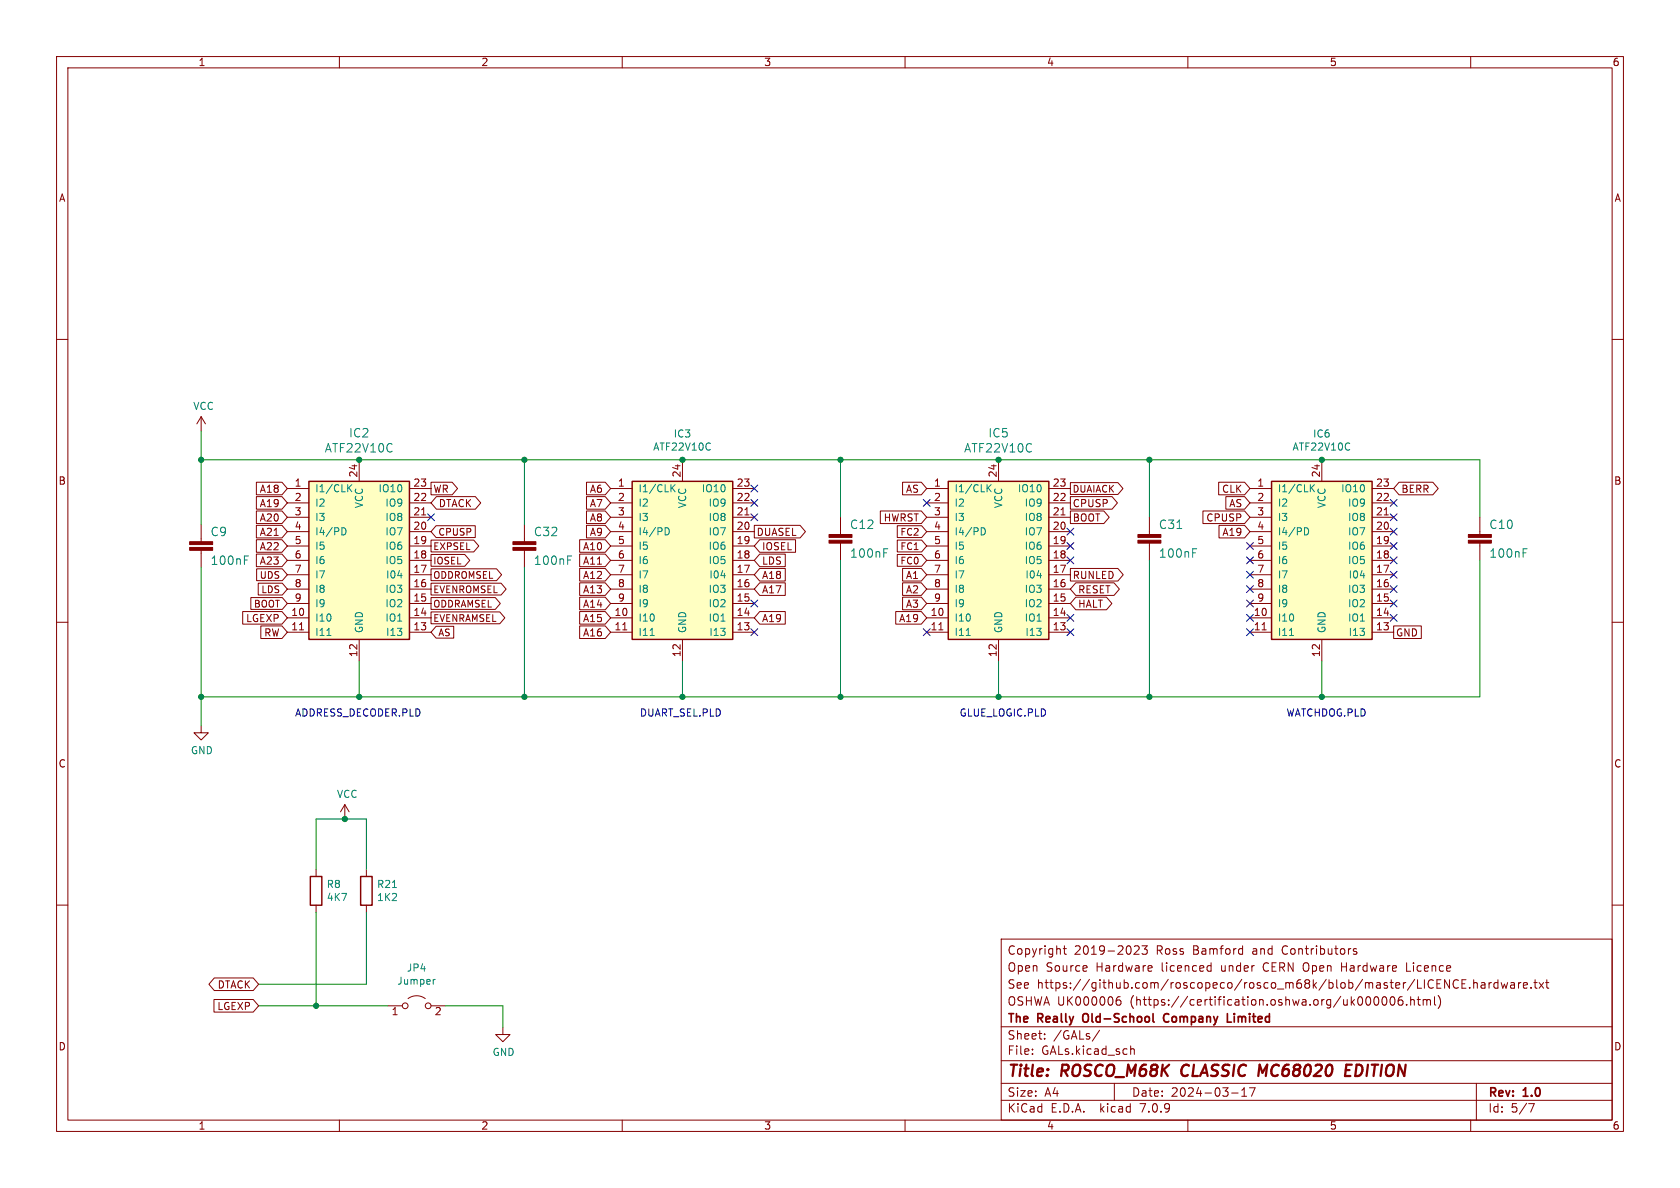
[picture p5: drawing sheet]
(kicad_sch (version 20230121) (generator eeschema)

 (paper "A4")

 (title_block
  (title "ROSCO_M68K CLASSIC MC68020 EDITION")
  (date "2024-03-17")
  (rev "1.0")
  (company "The Really Old-School Company Limited")
  (comment 1 "OSHWA UK000006 (https://certification.oshwa.org/uk000006.html)")
  (comment 2 "See https://github.com/roscopeco/rosco_m68k/blob/master/LICENCE.hardware.txt")
  (comment 3 "Open Source Hardware licenced under CERN Open Hardware Licence")
  (comment 4 "Copyright 2019-2023 Ross Bamford and Contributors"))

 (lib_symbols
  (symbol "Device:R" (pin_numbers hide) (pin_names (offset 0)) (in_bom yes) (on_board yes)
   (property "Reference" "R" (at 2.032 0 90) (effects (font (size 1.27 1.27))))
   (property "Value" "R" (at 0 0 90) (effects (font (size 1.27 1.27))))
   (property "Footprint" "" (at -1.778 0 90) (effects (font (size 1.27 1.27)) hide))
   (property "Datasheet" "~" (at 0 0 0) (effects (font (size 1.27 1.27)) hide))
   (symbol "R_0_1"
    (rectangle (start -1.016 -2.54) (end 1.016 2.54) (stroke (width 0.254) (type default)) (fill (type none))))
   (symbol "R_1_1"
    (pin passive line (at 0 3.81 270) (length 1.27) (name "~" (effects (font (size 1.27 1.27)))) (number "1" (effects (font (size 1.27 1.27)))))
    (pin passive line (at 0 -3.81 90) (length 1.27) (name "~" (effects (font (size 1.27 1.27)))) (number "2" (effects (font (size 1.27 1.27)))))))
  (symbol "Jumper:Jumper_2_Open" (pin_names (offset 0) hide) (in_bom yes) (on_board yes)
   (property "Reference" "JP" (at 0 2.794 0) (effects (font (size 1.27 1.27))))
   (property "Value" "Jumper_2_Open" (at 0 -2.286 0) (effects (font (size 1.27 1.27))))
   (property "Footprint" "" (at 0 0 0) (effects (font (size 1.27 1.27)) hide))
   (property "Datasheet" "~" (at 0 0 0) (effects (font (size 1.27 1.27)) hide))
   (symbol "Jumper_2_Open_0_0"
    (circle (center -2.032 0) (radius 0.508) (stroke (width 0) (type default)) (fill (type none)))
    (circle (center 2.032 0) (radius 0.508) (stroke (width 0) (type default)) (fill (type none))))
   (symbol "Jumper_2_Open_0_1"
    (arc (start 1.524 1.27) (mid 0 1.778) (end -1.524 1.27) (stroke (width 0) (type default)) (fill (type none))))
   (symbol "Jumper_2_Open_1_1"
    (pin passive line (at -5.08 0 0) (length 2.54) (name "A" (effects (font (size 1.27 1.27)))) (number "1" (effects (font (size 1.27 1.27)))))
    (pin passive line (at 5.08 0 180) (length 2.54) (name "B" (effects (font (size 1.27 1.27)))) (number "2" (effects (font (size 1.27 1.27)))))))
  (symbol "power:GND" (power) (pin_names (offset 0)) (in_bom yes) (on_board yes)
   (property "Reference" "#PWR" (at 0 -6.35 0) (effects (font (size 1.27 1.27)) hide))
   (property "Value" "GND" (at 0 -3.81 0) (effects (font (size 1.27 1.27))))
   (property "Footprint" "" (at 0 0 0) (effects (font (size 1.27 1.27)) hide))
   (property "Datasheet" "" (at 0 0 0) (effects (font (size 1.27 1.27)) hide))
   (symbol "GND_0_1"
    (polyline (pts (xy 0 0) (xy 0 -1.27) (xy 1.27 -1.27) (xy 0 -2.54) (xy -1.27 -1.27) (xy 0 -1.27)) (stroke (width 0) (type default)) (fill (type none))))
   (symbol "GND_1_1"
    (pin power_in line (at 0 0 270) (length 0) hide (name "GND" (effects (font (size 1.27 1.27)))) (number "1" (effects (font (size 1.27 1.27)))))))
  (symbol "power:VCC" (power) (pin_names (offset 0)) (in_bom yes) (on_board yes)
   (property "Reference" "#PWR" (at 0 -3.81 0) (effects (font (size 1.27 1.27)) hide))
   (property "Value" "VCC" (at 0 3.81 0) (effects (font (size 1.27 1.27))))
   (property "Footprint" "" (at 0 0 0) (effects (font (size 1.27 1.27)) hide))
   (property "Datasheet" "" (at 0 0 0) (effects (font (size 1.27 1.27)) hide))
   (symbol "VCC_0_1"
    (polyline (pts (xy -0.762 1.27) (xy 0 2.54)) (stroke (width 0) (type default)) (fill (type none)))
    (polyline (pts (xy 0 0) (xy 0 2.54)) (stroke (width 0) (type default)) (fill (type none)))
    (polyline (pts (xy 0 2.54) (xy 0.762 1.27)) (stroke (width 0) (type default)) (fill (type none))))
   (symbol "VCC_1_1"
    (pin power_in line (at 0 0 90) (length 0) hide (name "VCC" (effects (font (size 1.27 1.27)))) (number "1" (effects (font (size 1.27 1.27)))))))
  (symbol "rosco_m68k-eagle-import:C2,5-3" (pin_names (offset 1.016)) (in_bom yes) (on_board yes)
   (property "Reference" "C" (at 1.524 0.381 0) (effects (font (size 1.4986 1.4986)) (justify left bottom)))
   (property "Value" "C2,5-3" (at 1.524 -4.699 0) (effects (font (size 1.4986 1.4986)) (justify left bottom)))
   (property "Footprint" "" (at 0 0 0) (effects (font (size 1.27 1.27)) hide))
   (property "Datasheet" "" (at 0 0 0) (effects (font (size 1.27 1.27)) hide))
   (property "ki_locked" "" (at 0 0 0) (effects (font (size 1.27 1.27))))
   (symbol "C2,5-3_1_0"
    (rectangle (start -2.032 -2.032) (end 2.032 -1.524) (stroke (width 0) (type solid)) (fill (type outline)))
    (rectangle (start -2.032 -1.016) (end 2.032 -0.508) (stroke (width 0) (type solid)) (fill (type outline)))
    (polyline (pts (xy 0 -2.54) (xy 0 -2.032)) (stroke (width 0) (type solid)) (fill (type none)))
    (polyline (pts (xy 0 0) (xy 0 -0.508)) (stroke (width 0) (type solid)) (fill (type none)))
    (pin passive line (at 0 2.54 270) (length 2.54) (name "1" (effects (font (size 0 0)))) (number "1" (effects (font (size 0 0)))))
    (pin passive line (at 0 -5.08 90) (length 2.54) (name "2" (effects (font (size 0 0)))) (number "2" (effects (font (size 0 0)))))))
  (symbol "rosco_m68k-rescue:GAL22V10" (pin_names (offset 1.016)) (in_bom yes) (on_board yes)
   (property "Reference" "IC" (at -8.89 16.51 0) (effects (font (size 1.27 1.27)) (justify left)))
   (property "Value" "GAL22V10" (at 1.27 16.51 0) (effects (font (size 1.27 1.27)) (justify left)))
   (property "Footprint" "" (at 0 0 0) (effects (font (size 1.27 1.27)) hide))
   (property "Datasheet" "" (at 0 0 0) (effects (font (size 1.27 1.27)) hide))
   (symbol "GAL22V10_0_0"
    (pin power_in line (at 0 -17.78 90) (length 3.81) (name "GND" (effects (font (size 1.27 1.27)))) (number "12" (effects (font (size 1.27 1.27)))))
    (pin power_in line (at 0 17.78 270) (length 3.81) (name "VCC" (effects (font (size 1.27 1.27)))) (number "24" (effects (font (size 1.27 1.27))))))
   (symbol "GAL22V10_0_1"
    (rectangle (start -8.89 13.97) (end 8.89 -13.97) (stroke (width 0.254) (type solid)) (fill (type background))))
   (symbol "GAL22V10_1_1"
    (pin input line (at -12.7 12.7 0) (length 3.81) (name "I1/CLK" (effects (font (size 1.27 1.27)))) (number "1" (effects (font (size 1.27 1.27)))))
    (pin input line (at -12.7 -10.16 0) (length 3.81) (name "I10" (effects (font (size 1.27 1.27)))) (number "10" (effects (font (size 1.27 1.27)))))
    (pin input line (at -12.7 -12.7 0) (length 3.81) (name "I11" (effects (font (size 1.27 1.27)))) (number "11" (effects (font (size 1.27 1.27)))))
    (pin input line (at 12.7 -12.7 180) (length 3.81) (name "I13" (effects (font (size 1.27 1.27)))) (number "13" (effects (font (size 1.27 1.27)))))
    (pin bidirectional line (at 12.7 -10.16 180) (length 3.81) (name "IO1" (effects (font (size 1.27 1.27)))) (number "14" (effects (font (size 1.27 1.27)))))
    (pin bidirectional line (at 12.7 -7.62 180) (length 3.81) (name "IO2" (effects (font (size 1.27 1.27)))) (number "15" (effects (font (size 1.27 1.27)))))
    (pin bidirectional line (at 12.7 -5.08 180) (length 3.81) (name "IO3" (effects (font (size 1.27 1.27)))) (number "16" (effects (font (size 1.27 1.27)))))
    (pin bidirectional line (at 12.7 -2.54 180) (length 3.81) (name "I04" (effects (font (size 1.27 1.27)))) (number "17" (effects (font (size 1.27 1.27)))))
    (pin bidirectional line (at 12.7 0 180) (length 3.81) (name "IO5" (effects (font (size 1.27 1.27)))) (number "18" (effects (font (size 1.27 1.27)))))
    (pin bidirectional line (at 12.7 2.54 180) (length 3.81) (name "IO6" (effects (font (size 1.27 1.27)))) (number "19" (effects (font (size 1.27 1.27)))))
    (pin input line (at -12.7 10.16 0) (length 3.81) (name "I2" (effects (font (size 1.27 1.27)))) (number "2" (effects (font (size 1.27 1.27)))))
    (pin bidirectional line (at 12.7 5.08 180) (length 3.81) (name "IO7" (effects (font (size 1.27 1.27)))) (number "20" (effects (font (size 1.27 1.27)))))
    (pin bidirectional line (at 12.7 7.62 180) (length 3.81) (name "IO8" (effects (font (size 1.27 1.27)))) (number "21" (effects (font (size 1.27 1.27)))))
    (pin bidirectional line (at 12.7 10.16 180) (length 3.81) (name "IO9" (effects (font (size 1.27 1.27)))) (number "22" (effects (font (size 1.27 1.27)))))
    (pin bidirectional line (at 12.7 12.7 180) (length 3.81) (name "IO10" (effects (font (size 1.27 1.27)))) (number "23" (effects (font (size 1.27 1.27)))))
    (pin input line (at -12.7 7.62 0) (length 3.81) (name "I3" (effects (font (size 1.27 1.27)))) (number "3" (effects (font (size 1.27 1.27)))))
    (pin input line (at -12.7 5.08 0) (length 3.81) (name "I4/PD" (effects (font (size 1.27 1.27)))) (number "4" (effects (font (size 1.27 1.27)))))
    (pin input line (at -12.7 2.54 0) (length 3.81) (name "I5" (effects (font (size 1.27 1.27)))) (number "5" (effects (font (size 1.27 1.27)))))
    (pin input line (at -12.7 0 0) (length 3.81) (name "I6" (effects (font (size 1.27 1.27)))) (number "6" (effects (font (size 1.27 1.27)))))
    (pin input line (at -12.7 -2.54 0) (length 3.81) (name "I7" (effects (font (size 1.27 1.27)))) (number "7" (effects (font (size 1.27 1.27)))))
    (pin input line (at -12.7 -5.08 0) (length 3.81) (name "I8" (effects (font (size 1.27 1.27)))) (number "8" (effects (font (size 1.27 1.27)))))
    (pin input line (at -12.7 -7.62 0) (length 3.81) (name "I9" (effects (font (size 1.27 1.27)))) (number "9" (effects (font (size 1.27 1.27))))))))

 (junction (at 92.71 123.19) (diameter 0) (color 0 0 0 0))
 (junction (at 233.68 81.28) (diameter 0) (color 0 0 0 0))
 (junction (at 176.53 123.19) (diameter 0) (color 0 0 0 0))
 (junction (at 148.59 81.28) (diameter 0) (color 0 0 0 0))
 (junction (at 63.5 123.19) (diameter 0) (color 0 0 0 0))
 (junction (at 120.65 123.19) (diameter 0) (color 0 0 0 0))
 (junction (at 63.5 81.28) (diameter 0) (color 0 0 0 0))
 (junction (at 203.2 123.19) (diameter 0) (color 0 0 0 0))
 (junction (at 148.59 123.19) (diameter 0) (color 0 0 0 0))
 (junction (at 176.53 81.28) (diameter 0) (color 0 0 0 0))
 (junction (at 233.68 123.19) (diameter 0) (color 0 0 0 0))
 (junction (at 35.56 81.28) (diameter 0) (color 0 0 0 0))
 (junction (at 92.71 81.28) (diameter 0) (color 0 0 0 0))
 (junction (at 120.65 81.28) (diameter 0) (color 0 0 0 0))
 (junction (at 35.56 123.19) (diameter 0) (color 0 0 0 0))
 (junction (at 203.2 81.28) (diameter 0) (color 0 0 0 0))
 (junction (at 60.96 144.78) (diameter 0) (color 0 0 0 0))
 (junction (at 55.88 177.8) (diameter 0) (color 0 0 0 0))

 (no_connect (at 133.35 88.9))
 (no_connect (at 133.35 91.44))
 (no_connect (at 133.35 106.68))
 (no_connect (at 133.35 86.36))
 (no_connect (at 246.38 99.06))
 (no_connect (at 246.38 93.98))
 (no_connect (at 220.98 111.76))
 (no_connect (at 220.98 101.6))
 (no_connect (at 246.38 91.44))
 (no_connect (at 189.23 111.76))
 (no_connect (at 246.38 109.22))
 (no_connect (at 220.98 99.06))
 (no_connect (at 76.2 91.44))
 (no_connect (at 133.35 111.76))
 (no_connect (at 246.38 88.9))
 (no_connect (at 246.38 96.52))
 (no_connect (at 189.23 96.52))
 (no_connect (at 220.98 96.52))
 (no_connect (at 163.83 111.76))
 (no_connect (at 246.38 106.68))
 (no_connect (at 246.38 104.14))
 (no_connect (at 246.38 101.6))
 (no_connect (at 189.23 109.22))
 (no_connect (at 220.98 109.22))
 (no_connect (at 220.98 104.14))
 (no_connect (at 189.23 93.98))
 (no_connect (at 220.98 106.68))
 (no_connect (at 189.23 99.06))
 (no_connect (at 163.83 88.9))

 (wire (pts (xy 148.59 99.06) (xy 148.59 123.19)) (stroke (width 0) (type default)))
 (wire (pts (xy 63.5 123.19) (xy 92.71 123.19)) (stroke (width 0) (type default)))
 (wire (pts (xy 64.77 161.29) (xy 64.77 173.99)) (stroke (width 0) (type default)))
 (wire (pts (xy 88.9 177.8) (xy 88.9 181.61)) (stroke (width 0) (type default)))
 (wire (pts (xy 233.68 116.84) (xy 233.68 123.19)) (stroke (width 0) (type default)))
 (wire (pts (xy 233.68 123.19) (xy 261.62 123.19)) (stroke (width 0) (type default)))
 (wire (pts (xy 45.72 173.99) (xy 64.77 173.99)) (stroke (width 0) (type default)))
 (wire (pts (xy 92.71 81.28) (xy 63.5 81.28)) (stroke (width 0) (type default)))
 (wire (pts (xy 35.56 81.28) (xy 63.5 81.28)) (stroke (width 0) (type default)))
 (wire (pts (xy 261.62 81.28) (xy 261.62 91.44)) (stroke (width 0) (type default)))
 (wire (pts (xy 78.74 177.8) (xy 88.9 177.8)) (stroke (width 0) (type default)))
 (wire (pts (xy 120.65 123.19) (xy 120.65 116.84)) (stroke (width 0) (type default)))
 (wire (pts (xy 92.71 92.71) (xy 92.71 81.28)) (stroke (width 0) (type default)))
 (wire (pts (xy 63.5 116.84) (xy 63.5 123.19)) (stroke (width 0) (type default)))
 (wire (pts (xy 35.56 123.19) (xy 63.5 123.19)) (stroke (width 0) (type default)))
 (wire (pts (xy 55.88 153.67) (xy 55.88 144.78)) (stroke (width 0) (type default)))
 (wire (pts (xy 148.59 123.19) (xy 176.53 123.19)) (stroke (width 0) (type default)))
 (wire (pts (xy 35.56 123.19) (xy 35.56 128.27)) (stroke (width 0) (type default)))
 (wire (pts (xy 203.2 123.19) (xy 233.68 123.19)) (stroke (width 0) (type default)))
 (wire (pts (xy 176.53 116.84) (xy 176.53 123.19)) (stroke (width 0) (type default)))
 (wire (pts (xy 55.88 177.8) (xy 68.58 177.8)) (stroke (width 0) (type default)))
 (wire (pts (xy 64.77 144.78) (xy 64.77 153.67)) (stroke (width 0) (type default)))
 (wire (pts (xy 92.71 81.28) (xy 120.65 81.28)) (stroke (width 0) (type default)))
 (wire (pts (xy 92.71 123.19) (xy 120.65 123.19)) (stroke (width 0) (type default)))
 (wire (pts (xy 203.2 81.28) (xy 233.68 81.28)) (stroke (width 0) (type default)))
 (wire (pts (xy 45.72 177.8) (xy 55.88 177.8)) (stroke (width 0) (type default)))
 (wire (pts (xy 55.88 144.78) (xy 60.96 144.78)) (stroke (width 0) (type default)))
 (wire (pts (xy 148.59 81.28) (xy 176.53 81.28)) (stroke (width 0) (type default)))
 (wire (pts (xy 203.2 99.06) (xy 203.2 123.19)) (stroke (width 0) (type default)))
 (wire (pts (xy 60.96 144.78) (xy 64.77 144.78)) (stroke (width 0) (type default)))
 (wire (pts (xy 148.59 123.19) (xy 120.65 123.19)) (stroke (width 0) (type default)))
 (wire (pts (xy 35.56 100.33) (xy 35.56 123.19)) (stroke (width 0) (type default)))
 (wire (pts (xy 55.88 161.29) (xy 55.88 177.8)) (stroke (width 0) (type default)))
 (wire (pts (xy 176.53 123.19) (xy 203.2 123.19)) (stroke (width 0) (type default)))
 (wire (pts (xy 92.71 100.33) (xy 92.71 123.19)) (stroke (width 0) (type default)))
 (wire (pts (xy 35.56 92.71) (xy 35.56 81.28)) (stroke (width 0) (type default)))
 (wire (pts (xy 148.59 81.28) (xy 120.65 81.28)) (stroke (width 0) (type default)))
 (wire (pts (xy 261.62 99.06) (xy 261.62 123.19)) (stroke (width 0) (type default)))
 (wire (pts (xy 203.2 81.28) (xy 203.2 91.44)) (stroke (width 0) (type default)))
 (wire (pts (xy 35.56 76.2) (xy 35.56 81.28)) (stroke (width 0) (type default)))
 (wire (pts (xy 148.59 81.28) (xy 148.59 91.44)) (stroke (width 0) (type default)))
 (wire (pts (xy 176.53 81.28) (xy 203.2 81.28)) (stroke (width 0) (type default)))
 (wire (pts (xy 233.68 81.28) (xy 261.62 81.28)) (stroke (width 0) (type default)))

 (text "GLUE_LOGIC.PLD" (at 169.545 127 0) (effects (font (size 1.27 1.27)) (justify left bottom)))
 (text "ADDRESS_DECODER.PLD" (at 52.07 127 0) (effects (font (size 1.27 1.27)) (justify left bottom)))
 (text "DUART_SEL.PLD" (at 113.03 127 0) (effects (font (size 1.27 1.27)) (justify left bottom)))
 (text "WATCHDOG.PLD" (at 227.33 127 0) (effects (font (size 1.27 1.27)) (justify left bottom)))

 (global_label "A8" (shape input) (at 107.95 91.44 180) (fields_autoplaced) (effects (font (size 1.27 1.27)) (justify right))
  (property "Intersheetrefs" "${INTERSHEET_REFS}" (at 0 0 0) (effects (font (size 1.27 1.27)) hide)))
 (global_label "A3" (shape input) (at 163.83 106.68 180) (fields_autoplaced) (effects (font (size 1.27 1.27)) (justify right))
  (property "Intersheetrefs" "${INTERSHEET_REFS}" (at 0 0 0) (effects (font (size 1.27 1.27)) hide)))
 (global_label "A19" (shape input) (at 220.98 93.98 180) (fields_autoplaced) (effects (font (size 1.27 1.27)) (justify right))
  (property "Intersheetrefs" "${INTERSHEET_REFS}" (at 215.1414 93.98 0) (effects (font (size 1.27 1.27)) (justify right) hide)))
 (global_label "LDS" (shape input) (at 50.8 104.14 180) (fields_autoplaced) (effects (font (size 1.1938 1.1938)) (justify right))
  (property "Intersheetrefs" "${INTERSHEET_REFS}" (at 0 0 0) (effects (font (size 1.27 1.27)) hide)))
 (global_label "A22" (shape input) (at 50.8 96.52 180) (fields_autoplaced) (effects (font (size 1.27 1.27)) (justify right))
  (property "Intersheetrefs" "${INTERSHEET_REFS}" (at 0 0 0) (effects (font (size 1.27 1.27)) hide)))
 (global_label "IOSEL" (shape input) (at 133.35 96.52 0) (fields_autoplaced) (effects (font (size 1.27 1.27)) (justify left))
  (property "Intersheetrefs" "${INTERSHEET_REFS}" (at 0 0 0) (effects (font (size 1.27 1.27)) hide)))
 (global_label "CPUSP" (shape input) (at 220.98 91.44 180) (fields_autoplaced) (effects (font (size 1.27 1.27)) (justify right))
  (property "Intersheetrefs" "${INTERSHEET_REFS}" (at 212.299 91.44 0) (effects (font (size 1.27 1.27)) (justify right) hide)))
 (global_label "DUASEL" (shape output) (at 133.35 93.98 0) (fields_autoplaced) (effects (font (size 1.27 1.27)) (justify left))
  (property "Intersheetrefs" "${INTERSHEET_REFS}" (at 0 0 0) (effects (font (size 1.27 1.27)) hide)))
 (global_label "WR" (shape output) (at 76.2 86.36 0) (fields_autoplaced) (effects (font (size 1.27 1.27)) (justify left))
  (property "Intersheetrefs" "${INTERSHEET_REFS}" (at 0 0 0) (effects (font (size 1.27 1.27)) hide)))
 (global_label "IOSEL" (shape output) (at 76.2 99.06 0) (fields_autoplaced) (effects (font (size 1.1938 1.1938)) (justify left))
  (property "Intersheetrefs" "${INTERSHEET_REFS}" (at 0 0 0) (effects (font (size 1.27 1.27)) hide)))
 (global_label "EXPSEL" (shape output) (at 76.2 96.52 0) (fields_autoplaced) (effects (font (size 1.1938 1.1938)) (justify left))
  (property "Intersheetrefs" "${INTERSHEET_REFS}" (at 0 0 0) (effects (font (size 1.27 1.27)) hide)))
 (global_label "A14" (shape input) (at 107.95 106.68 180) (fields_autoplaced) (effects (font (size 1.27 1.27)) (justify right))
  (property "Intersheetrefs" "${INTERSHEET_REFS}" (at 0 0 0) (effects (font (size 1.27 1.27)) hide)))
 (global_label "A16" (shape input) (at 107.95 111.76 180) (fields_autoplaced) (effects (font (size 1.27 1.27)) (justify right))
  (property "Intersheetrefs" "${INTERSHEET_REFS}" (at 0 0 0) (effects (font (size 1.27 1.27)) hide)))
 (global_label "ODDROMSEL" (shape output) (at 76.2 101.6 0) (fields_autoplaced) (effects (font (size 1.1938 1.1938)) (justify left))
  (property "Intersheetrefs" "${INTERSHEET_REFS}" (at 0 0 0) (effects (font (size 1.27 1.27)) hide)))
 (global_label "A11" (shape input) (at 107.95 99.06 180) (fields_autoplaced) (effects (font (size 1.27 1.27)) (justify right))
  (property "Intersheetrefs" "${INTERSHEET_REFS}" (at 0 0 0) (effects (font (size 1.27 1.27)) hide)))
 (global_label "DTACK" (shape tri_state) (at 76.2 88.9 0) (fields_autoplaced) (effects (font (size 1.27 1.27)) (justify left))
  (property "Intersheetrefs" "${INTERSHEET_REFS}" (at 0 0 0) (effects (font (size 1.27 1.27)) hide)))
 (global_label "A9" (shape input) (at 107.95 93.98 180) (fields_autoplaced) (effects (font (size 1.27 1.27)) (justify right))
  (property "Intersheetrefs" "${INTERSHEET_REFS}" (at 0 0 0) (effects (font (size 1.27 1.27)) hide)))
 (global_label "DTACK" (shape bidirectional) (at 45.72 173.99 180) (fields_autoplaced) (effects (font (size 1.27 1.27)) (justify right))
  (property "Intersheetrefs" "${INTERSHEET_REFS}" (at 0 0 0) (effects (font (size 1.27 1.27)) hide)))
 (global_label "AS" (shape input) (at 220.98 88.9 180) (fields_autoplaced) (effects (font (size 1.27 1.27)) (justify right))
  (property "Intersheetrefs" "${INTERSHEET_REFS}" (at 0 0 0) (effects (font (size 1.27 1.27)) hide)))
 (global_label "CLK" (shape input) (at 220.98 86.36 180) (fields_autoplaced) (effects (font (size 1.27 1.27)) (justify right))
  (property "Intersheetrefs" "${INTERSHEET_REFS}" (at 0 0 0) (effects (font (size 1.27 1.27)) hide)))
 (global_label "FC1" (shape input) (at 163.83 96.52 180) (fields_autoplaced) (effects (font (size 1.1938 1.1938)) (justify right))
  (property "Intersheetrefs" "${INTERSHEET_REFS}" (at 0 0 0) (effects (font (size 1.27 1.27)) hide)))
 (global_label "A1" (shape input) (at 163.83 101.6 180) (fields_autoplaced) (effects (font (size 1.27 1.27)) (justify right))
  (property "Intersheetrefs" "${INTERSHEET_REFS}" (at 0 0 0) (effects (font (size 1.27 1.27)) hide)))
 (global_label "LDS" (shape input) (at 133.35 99.06 0) (fields_autoplaced) (effects (font (size 1.27 1.27)) (justify left))
  (property "Intersheetrefs" "${INTERSHEET_REFS}" (at 0 0 0) (effects (font (size 1.27 1.27)) hide)))
 (global_label "A19" (shape input) (at 163.83 109.22 180) (fields_autoplaced) (effects (font (size 1.27 1.27)) (justify right))
  (property "Intersheetrefs" "${INTERSHEET_REFS}" (at 0 0 0) (effects (font (size 1.27 1.27)) hide)))
 (global_label "CPUSP" (shape input) (at 76.2 93.98 0) (fields_autoplaced) (effects (font (size 1.1938 1.1938)) (justify left))
  (property "Intersheetrefs" "${INTERSHEET_REFS}" (at 84.3599 93.98 0) (effects (font (size 1.27 1.27)) (justify left) hide)))
 (global_label "A7" (shape input) (at 107.95 88.9 180) (fields_autoplaced) (effects (font (size 1.27 1.27)) (justify right))
  (property "Intersheetrefs" "${INTERSHEET_REFS}" (at 0 0 0) (effects (font (size 1.27 1.27)) hide)))
 (global_label "A18" (shape input) (at 50.8 86.36 180) (fields_autoplaced) (effects (font (size 1.27 1.27)) (justify right))
  (property "Intersheetrefs" "${INTERSHEET_REFS}" (at 0 0 0) (effects (font (size 1.27 1.27)) hide)))
 (global_label "CPUSP" (shape output) (at 189.23 88.9 0) (fields_autoplaced) (effects (font (size 1.27 1.27)) (justify left))
  (property "Intersheetrefs" "${INTERSHEET_REFS}" (at 197.911 88.9 0) (effects (font (size 1.27 1.27)) (justify left) hide)))
 (global_label "RW" (shape input) (at 50.8 111.76 180) (fields_autoplaced) (effects (font (size 1.27 1.27)) (justify right))
  (property "Intersheetrefs" "${INTERSHEET_REFS}" (at 0 0 0) (effects (font (size 1.27 1.27)) hide)))
 (global_label "HALT" (shape tri_state) (at 189.23 106.68 0) (fields_autoplaced) (effects (font (size 1.27 1.27)) (justify left))
  (property "Intersheetrefs" "${INTERSHEET_REFS}" (at 0 0 0) (effects (font (size 1.27 1.27)) hide)))
 (global_label "EVENROMSEL" (shape output) (at 76.2 104.14 0) (fields_autoplaced) (effects (font (size 1.1938 1.1938)) (justify left))
  (property "Intersheetrefs" "${INTERSHEET_REFS}" (at 0 0 0) (effects (font (size 1.27 1.27)) hide)))
 (global_label "BOOT" (shape input) (at 50.8 106.68 180) (fields_autoplaced) (effects (font (size 1.1938 1.1938)) (justify right))
  (property "Intersheetrefs" "${INTERSHEET_REFS}" (at 0 0 0) (effects (font (size 1.27 1.27)) hide)))
 (global_label "A15" (shape input) (at 107.95 109.22 180) (fields_autoplaced) (effects (font (size 1.27 1.27)) (justify right))
  (property "Intersheetrefs" "${INTERSHEET_REFS}" (at 0 0 0) (effects (font (size 1.27 1.27)) hide)))
 (global_label "A17" (shape input) (at 133.35 104.14 0) (fields_autoplaced) (effects (font (size 1.27 1.27)) (justify left))
  (property "Intersheetrefs" "${INTERSHEET_REFS}" (at 0 0 0) (effects (font (size 1.27 1.27)) hide)))
 (global_label "DUAIACK" (shape output) (at 189.23 86.36 0) (fields_autoplaced) (effects (font (size 1.1938 1.1938)) (justify left))
  (property "Intersheetrefs" "${INTERSHEET_REFS}" (at 0 0 0) (effects (font (size 1.27 1.27)) hide)))
 (global_label "A6" (shape input) (at 107.95 86.36 180) (fields_autoplaced) (effects (font (size 1.27 1.27)) (justify right))
  (property "Intersheetrefs" "${INTERSHEET_REFS}" (at 0 0 0) (effects (font (size 1.27 1.27)) hide)))
 (global_label "A10" (shape input) (at 107.95 96.52 180) (fields_autoplaced) (effects (font (size 1.27 1.27)) (justify right))
  (property "Intersheetrefs" "${INTERSHEET_REFS}" (at 0 0 0) (effects (font (size 1.27 1.27)) hide)))
 (global_label "HWRST" (shape input) (at 163.83 91.44 180) (fields_autoplaced) (effects (font (size 1.27 1.27)) (justify right))
  (property "Intersheetrefs" "${INTERSHEET_REFS}" (at 0 0 0) (effects (font (size 1.27 1.27)) hide)))
 (global_label "A23" (shape input) (at 50.8 99.06 180) (fields_autoplaced) (effects (font (size 1.27 1.27)) (justify right))
  (property "Intersheetrefs" "${INTERSHEET_REFS}" (at 0 0 0) (effects (font (size 1.27 1.27)) hide)))
 (global_label "AS" (shape input) (at 163.83 86.36 180) (fields_autoplaced) (effects (font (size 1.27 1.27)) (justify right))
  (property "Intersheetrefs" "${INTERSHEET_REFS}" (at 0 0 0) (effects (font (size 1.27 1.27)) hide)))
 (global_label "LGEXP" (shape input) (at 45.72 177.8 180) (fields_autoplaced) (effects (font (size 1.27 1.27)) (justify right))
  (property "Intersheetrefs" "${INTERSHEET_REFS}" (at 0 0 0) (effects (font (size 1.27 1.27)) hide)))
 (global_label "RESET" (shape tri_state) (at 189.23 104.14 0) (fields_autoplaced) (effects (font (size 1.27 1.27)) (justify left))
  (property "Intersheetrefs" "${INTERSHEET_REFS}" (at 0 0 0) (effects (font (size 1.27 1.27)) hide)))
 (global_label "ODDRAMSEL" (shape output) (at 76.2 106.68 0) (fields_autoplaced) (effects (font (size 1.1938 1.1938)) (justify left))
  (property "Intersheetrefs" "${INTERSHEET_REFS}" (at 0 0 0) (effects (font (size 1.27 1.27)) hide)))
 (global_label "LGEXP" (shape input) (at 50.8 109.22 180) (fields_autoplaced) (effects (font (size 1.27 1.27)) (justify right))
  (property "Intersheetrefs" "${INTERSHEET_REFS}" (at 0 0 0) (effects (font (size 1.27 1.27)) hide)))
 (global_label "A20" (shape input) (at 50.8 91.44 180) (fields_autoplaced) (effects (font (size 1.27 1.27)) (justify right))
  (property "Intersheetrefs" "${INTERSHEET_REFS}" (at 0 0 0) (effects (font (size 1.27 1.27)) hide)))
 (global_label "AS" (shape input) (at 76.2 111.76 0) (fields_autoplaced) (effects (font (size 1.1938 1.1938)) (justify left))
  (property "Intersheetrefs" "${INTERSHEET_REFS}" (at 0 0 0) (effects (font (size 1.27 1.27)) hide)))
 (global_label "BOOT" (shape output) (at 189.23 91.44 0) (fields_autoplaced) (effects (font (size 1.27 1.27)) (justify left))
  (property "Intersheetrefs" "${INTERSHEET_REFS}" (at 0 0 0) (effects (font (size 1.27 1.27)) hide)))
 (global_label "A18" (shape input) (at 133.35 101.6 0) (fields_autoplaced) (effects (font (size 1.27 1.27)) (justify left))
  (property "Intersheetrefs" "${INTERSHEET_REFS}" (at 0 0 0) (effects (font (size 1.27 1.27)) hide)))
 (global_label "UDS" (shape input) (at 50.8 101.6 180) (fields_autoplaced) (effects (font (size 1.1938 1.1938)) (justify right))
  (property "Intersheetrefs" "${INTERSHEET_REFS}" (at 0 0 0) (effects (font (size 1.27 1.27)) hide)))
 (global_label "FC2" (shape input) (at 163.83 93.98 180) (fields_autoplaced) (effects (font (size 1.1938 1.1938)) (justify right))
  (property "Intersheetrefs" "${INTERSHEET_REFS}" (at 0 0 0) (effects (font (size 1.27 1.27)) hide)))
 (global_label "RUNLED" (shape output) (at 189.23 101.6 0) (fields_autoplaced) (effects (font (size 1.27 1.27)) (justify left))
  (property "Intersheetrefs" "${INTERSHEET_REFS}" (at 0 0 0) (effects (font (size 1.27 1.27)) hide)))
 (global_label "A19" (shape input) (at 133.35 109.22 0) (fields_autoplaced) (effects (font (size 1.27 1.27)) (justify left))
  (property "Intersheetrefs" "${INTERSHEET_REFS}" (at 0 0 0) (effects (font (size 1.27 1.27)) hide)))
 (global_label "EVENRAMSEL" (shape output) (at 76.2 109.22 0) (fields_autoplaced) (effects (font (size 1.1938 1.1938)) (justify left))
  (property "Intersheetrefs" "${INTERSHEET_REFS}" (at 0 0 0) (effects (font (size 1.27 1.27)) hide)))
 (global_label "A13" (shape input) (at 107.95 104.14 180) (fields_autoplaced) (effects (font (size 1.27 1.27)) (justify right))
  (property "Intersheetrefs" "${INTERSHEET_REFS}" (at 0 0 0) (effects (font (size 1.27 1.27)) hide)))
 (global_label "A19" (shape input) (at 50.8 88.9 180) (fields_autoplaced) (effects (font (size 1.27 1.27)) (justify right))
  (property "Intersheetrefs" "${INTERSHEET_REFS}" (at 0 0 0) (effects (font (size 1.27 1.27)) hide)))
 (global_label "A2" (shape input) (at 163.83 104.14 180) (fields_autoplaced) (effects (font (size 1.27 1.27)) (justify right))
  (property "Intersheetrefs" "${INTERSHEET_REFS}" (at 0 0 0) (effects (font (size 1.27 1.27)) hide)))
 (global_label "FC0" (shape input) (at 163.83 99.06 180) (fields_autoplaced) (effects (font (size 1.1938 1.1938)) (justify right))
  (property "Intersheetrefs" "${INTERSHEET_REFS}" (at 0 0 0) (effects (font (size 1.27 1.27)) hide)))
 (global_label "GND" (shape passive) (at 246.38 111.76 0) (fields_autoplaced) (effects (font (size 1.27 1.27)) (justify left))
  (property "Intersheetrefs" "${INTERSHEET_REFS}" (at 0 0 0) (effects (font (size 1.27 1.27)) hide)))
 (global_label "BERR" (shape tri_state) (at 246.38 86.36 0) (fields_autoplaced) (effects (font (size 1.27 1.27)) (justify left))
  (property "Intersheetrefs" "${INTERSHEET_REFS}" (at 0 0 0) (effects (font (size 1.27 1.27)) hide)))
 (global_label "A21" (shape input) (at 50.8 93.98 180) (fields_autoplaced) (effects (font (size 1.27 1.27)) (justify right))
  (property "Intersheetrefs" "${INTERSHEET_REFS}" (at 0 0 0) (effects (font (size 1.27 1.27)) hide)))
 (global_label "A12" (shape input) (at 107.95 101.6 180) (fields_autoplaced) (effects (font (size 1.27 1.27)) (justify right))
  (property "Intersheetrefs" "${INTERSHEET_REFS}" (at 0 0 0) (effects (font (size 1.27 1.27)) hide)))

 (symbol (lib_id "rosco_m68k-rescue:GAL22V10") (at 176.53 99.06 0) (unit 1) (in_bom yes) (on_board yes) (dnp no)
  (property "Reference" "IC5" (at 176.53 76.5556 0) (effects (font (size 1.4986 1.4986))))
  (property "Value" "ATF22V10C" (at 176.53 79.2226 0) (effects (font (size 1.4986 1.4986))))
  (property "Footprint" "Package_DIP:DIP-24_W7.62mm_Socket_LongPads" (at 176.53 99.06 0) (effects (font (size 1.27 1.27)) hide))
  (property "Datasheet" "https://www.mouser.com/datasheet/2/268/doc0735-1369018.pdf" (at 176.53 99.06 0) (effects (font (size 1.27 1.27)) hide)) (pin "12") (pin "24") (pin "1") (pin "10") (pin "11") (pin "13") (pin "14") (pin "15") (pin "16") (pin "17") (pin "18") (pin "19") (pin "2") (pin "20") (pin "21") (pin "22") (pin "23") (pin "3") (pin "4") (pin "5") (pin "6") (pin "7") (pin "8") (pin "9"))

 (symbol (lib_id "rosco_m68k-eagle-import:C2,5-3") (at 35.56 95.25 0) (unit 1) (in_bom yes) (on_board yes) (dnp no)
  (property "Reference" "C9" (at 37.084 94.869 0) (effects (font (size 1.4986 1.4986)) (justify left bottom)))
  (property "Value" "100nF" (at 37.084 99.949 0) (effects (font (size 1.4986 1.4986)) (justify left bottom)))
  (property "Footprint" "rosco_m68k:C2.5-3" (at 35.56 95.25 0) (effects (font (size 1.27 1.27)) hide))
  (property "Datasheet" "" (at 35.56 95.25 0) (effects (font (size 1.27 1.27)) hide)) (pin "1") (pin "2"))

 (symbol (lib_id "power:VCC") (at 35.56 76.2 0) (unit 1) (in_bom yes) (on_board yes) (dnp no)
  (property "Reference" "#PWR0113" (at 35.56 80.01 0) (effects (font (size 1.27 1.27)) hide))
  (property "Value" "VCC" (at 35.9918 71.8058 0) (effects (font (size 1.27 1.27))))
  (property "Footprint" "" (at 35.56 76.2 0) (effects (font (size 1.27 1.27)) hide))
  (property "Datasheet" "" (at 35.56 76.2 0) (effects (font (size 1.27 1.27)) hide)) (pin "1"))

 (symbol (lib_id "power:GND") (at 35.56 128.27 0) (unit 1) (in_bom yes) (on_board yes) (dnp no)
  (property "Reference" "#PWR0115" (at 35.56 134.62 0) (effects (font (size 1.27 1.27)) hide))
  (property "Value" "GND" (at 35.687 132.6642 0) (effects (font (size 1.27 1.27))))
  (property "Footprint" "" (at 35.56 128.27 0) (effects (font (size 1.27 1.27)) hide))
  (property "Datasheet" "" (at 35.56 128.27 0) (effects (font (size 1.27 1.27)) hide)) (pin "1"))

 (symbol (lib_id "rosco_m68k-rescue:GAL22V10") (at 63.5 99.06 0) (unit 1) (in_bom yes) (on_board yes) (dnp no)
  (property "Reference" "IC2" (at 63.5 76.5556 0) (effects (font (size 1.4986 1.4986))))
  (property "Value" "ATF22V10C" (at 63.5 79.2226 0) (effects (font (size 1.4986 1.4986))))
  (property "Footprint" "Package_DIP:DIP-24_W7.62mm_Socket_LongPads" (at 63.5 99.06 0) (effects (font (size 1.27 1.27)) hide))
  (property "Datasheet" "https://www.mouser.com/datasheet/2/268/doc0735-1369018.pdf" (at 63.5 99.06 0) (effects (font (size 1.27 1.27)) hide)) (pin "12") (pin "24") (pin "1") (pin "10") (pin "11") (pin "13") (pin "14") (pin "15") (pin "16") (pin "17") (pin "18") (pin "19") (pin "2") (pin "20") (pin "21") (pin "22") (pin "23") (pin "3") (pin "4") (pin "5") (pin "6") (pin "7") (pin "8") (pin "9"))

 (symbol (lib_id "rosco_m68k-rescue:GAL22V10") (at 233.68 99.06 0) (unit 1) (in_bom yes) (on_board yes) (dnp no)
  (property "Reference" "IC6" (at 233.68 76.6826 0) (effects (font (size 1.27 1.27))))
  (property "Value" "ATF22V10C" (at 233.68 78.994 0) (effects (font (size 1.27 1.27))))
  (property "Footprint" "Package_DIP:DIP-24_W7.62mm_Socket_LongPads" (at 233.68 99.06 0) (effects (font (size 1.27 1.27)) hide))
  (property "Datasheet" "https://www.mouser.com/datasheet/2/268/doc0735-1369018.pdf" (at 233.68 99.06 0) (effects (font (size 1.27 1.27)) hide)) (pin "12") (pin "24") (pin "1") (pin "10") (pin "11") (pin "13") (pin "14") (pin "15") (pin "16") (pin "17") (pin "18") (pin "19") (pin "2") (pin "20") (pin "21") (pin "22") (pin "23") (pin "3") (pin "4") (pin "5") (pin "6") (pin "7") (pin "8") (pin "9"))

 (symbol (lib_id "rosco_m68k-eagle-import:C2,5-3") (at 148.59 93.98 0) (unit 1) (in_bom yes) (on_board yes) (dnp no)
  (property "Reference" "C12" (at 150.114 93.599 0) (effects (font (size 1.4986 1.4986)) (justify left bottom)))
  (property "Value" "100nF" (at 150.114 98.679 0) (effects (font (size 1.4986 1.4986)) (justify left bottom)))
  (property "Footprint" "rosco_m68k:C2.5-3" (at 148.59 93.98 0) (effects (font (size 1.27 1.27)) hide))
  (property "Datasheet" "" (at 148.59 93.98 0) (effects (font (size 1.27 1.27)) hide)) (pin "1") (pin "2"))

 (symbol (lib_id "Device:R") (at 55.88 157.48 0) (unit 1) (in_bom yes) (on_board yes) (dnp no)
  (property "Reference" "R8" (at 57.658 156.3116 0) (effects (font (size 1.27 1.27)) (justify left)))
  (property "Value" "4K7" (at 57.658 158.623 0) (effects (font (size 1.27 1.27)) (justify left)))
  (property "Footprint" "rosco_m68k:0207_10" (at 54.102 157.48 90) (effects (font (size 1.27 1.27)) hide))
  (property "Datasheet" "~" (at 55.88 157.48 0) (effects (font (size 1.27 1.27)) hide)) (pin "1") (pin "2"))

 (symbol (lib_id "Device:R") (at 64.77 157.48 0) (unit 1) (in_bom yes) (on_board yes) (dnp no)
  (property "Reference" "R21" (at 66.548 156.3116 0) (effects (font (size 1.27 1.27)) (justify left)))
  (property "Value" "1K2" (at 66.548 158.623 0) (effects (font (size 1.27 1.27)) (justify left)))
  (property "Footprint" "rosco_m68k:0207_10" (at 62.992 157.48 90) (effects (font (size 1.27 1.27)) hide))
  (property "Datasheet" "~" (at 64.77 157.48 0) (effects (font (size 1.27 1.27)) hide)) (pin "1") (pin "2"))

 (symbol (lib_id "power:VCC") (at 60.96 144.78 0) (unit 1) (in_bom yes) (on_board yes) (dnp no)
  (property "Reference" "#PWR0116" (at 60.96 148.59 0) (effects (font (size 1.27 1.27)) hide))
  (property "Value" "VCC" (at 61.3918 140.3858 0) (effects (font (size 1.27 1.27))))
  (property "Footprint" "" (at 60.96 144.78 0) (effects (font (size 1.27 1.27)) hide))
  (property "Datasheet" "" (at 60.96 144.78 0) (effects (font (size 1.27 1.27)) hide)) (pin "1"))

 (symbol (lib_id "rosco_m68k-eagle-import:C2,5-3") (at 261.62 93.98 0) (unit 1) (in_bom yes) (on_board yes) (dnp no)
  (property "Reference" "C10" (at 263.144 93.599 0) (effects (font (size 1.4986 1.4986)) (justify left bottom)))
  (property "Value" "100nF" (at 263.144 98.679 0) (effects (font (size 1.4986 1.4986)) (justify left bottom)))
  (property "Footprint" "rosco_m68k:C2.5-3" (at 261.62 93.98 0) (effects (font (size 1.27 1.27)) hide))
  (property "Datasheet" "" (at 261.62 93.98 0) (effects (font (size 1.27 1.27)) hide)) (pin "1") (pin "2"))

 (symbol (lib_id "rosco_m68k-rescue:GAL22V10") (at 120.65 99.06 0) (unit 1) (in_bom yes) (on_board yes) (dnp no)
  (property "Reference" "IC3" (at 120.65 76.6826 0) (effects (font (size 1.27 1.27))))
  (property "Value" "ATF22V10C" (at 120.65 78.994 0) (effects (font (size 1.27 1.27))))
  (property "Footprint" "Package_DIP:DIP-24_W7.62mm_Socket_LongPads" (at 120.65 99.06 0) (effects (font (size 1.27 1.27)) hide))
  (property "Datasheet" "https://www.mouser.com/datasheet/2/268/doc0735-1369018.pdf" (at 120.65 99.06 0) (effects (font (size 1.27 1.27)) hide)) (pin "12") (pin "24") (pin "1") (pin "10") (pin "11") (pin "13") (pin "14") (pin "15") (pin "16") (pin "17") (pin "18") (pin "19") (pin "2") (pin "20") (pin "21") (pin "22") (pin "23") (pin "3") (pin "4") (pin "5") (pin "6") (pin "7") (pin "8") (pin "9"))

 (symbol (lib_id "rosco_m68k-eagle-import:C2,5-3") (at 203.2 93.98 0) (unit 1) (in_bom yes) (on_board yes) (dnp no)
  (property "Reference" "C31" (at 204.724 93.599 0) (effects (font (size 1.4986 1.4986)) (justify left bottom)))
  (property "Value" "100nF" (at 204.724 98.679 0) (effects (font (size 1.4986 1.4986)) (justify left bottom)))
  (property "Footprint" "rosco_m68k:C2.5-3" (at 203.2 93.98 0) (effects (font (size 1.27 1.27)) hide))
  (property "Datasheet" "" (at 203.2 93.98 0) (effects (font (size 1.27 1.27)) hide)) (pin "1") (pin "2"))

 (symbol (lib_id "rosco_m68k-eagle-import:C2,5-3") (at 92.71 95.25 0) (unit 1) (in_bom yes) (on_board yes) (dnp no)
  (property "Reference" "C32" (at 94.234 94.869 0) (effects (font (size 1.4986 1.4986)) (justify left bottom)))
  (property "Value" "100nF" (at 94.234 99.949 0) (effects (font (size 1.4986 1.4986)) (justify left bottom)))
  (property "Footprint" "rosco_m68k:C2.5-3" (at 92.71 95.25 0) (effects (font (size 1.27 1.27)) hide))
  (property "Datasheet" "" (at 92.71 95.25 0) (effects (font (size 1.27 1.27)) hide)) (pin "1") (pin "2"))

 (symbol (lib_id "Jumper:Jumper_2_Open") (at 73.66 177.8 0) (unit 1) (in_bom yes) (on_board yes) (dnp no)
  (property "Reference" "JP4" (at 73.66 171.0944 0) (effects (font (size 1.27 1.27))))
  (property "Value" "Jumper" (at 73.66 173.4058 0) (effects (font (size 1.27 1.27))))
  (property "Footprint" "rosco_m68k:1X02" (at 73.66 177.8 0) (effects (font (size 1.27 1.27)) hide))
  (property "Datasheet" "~" (at 73.66 177.8 0) (effects (font (size 1.27 1.27)) hide)) (pin "1") (pin "2"))

 (symbol (lib_id "power:GND") (at 88.9 181.61 0) (unit 1) (in_bom yes) (on_board yes) (dnp no)
  (property "Reference" "#PWR05" (at 88.9 187.96 0) (effects (font (size 1.27 1.27)) hide))
  (property "Value" "GND" (at 89.027 186.0042 0) (effects (font (size 1.27 1.27))))
  (property "Footprint" "" (at 88.9 181.61 0) (effects (font (size 1.27 1.27)) hide))
  (property "Datasheet" "" (at 88.9 181.61 0) (effects (font (size 1.27 1.27)) hide)) (pin "1")))
